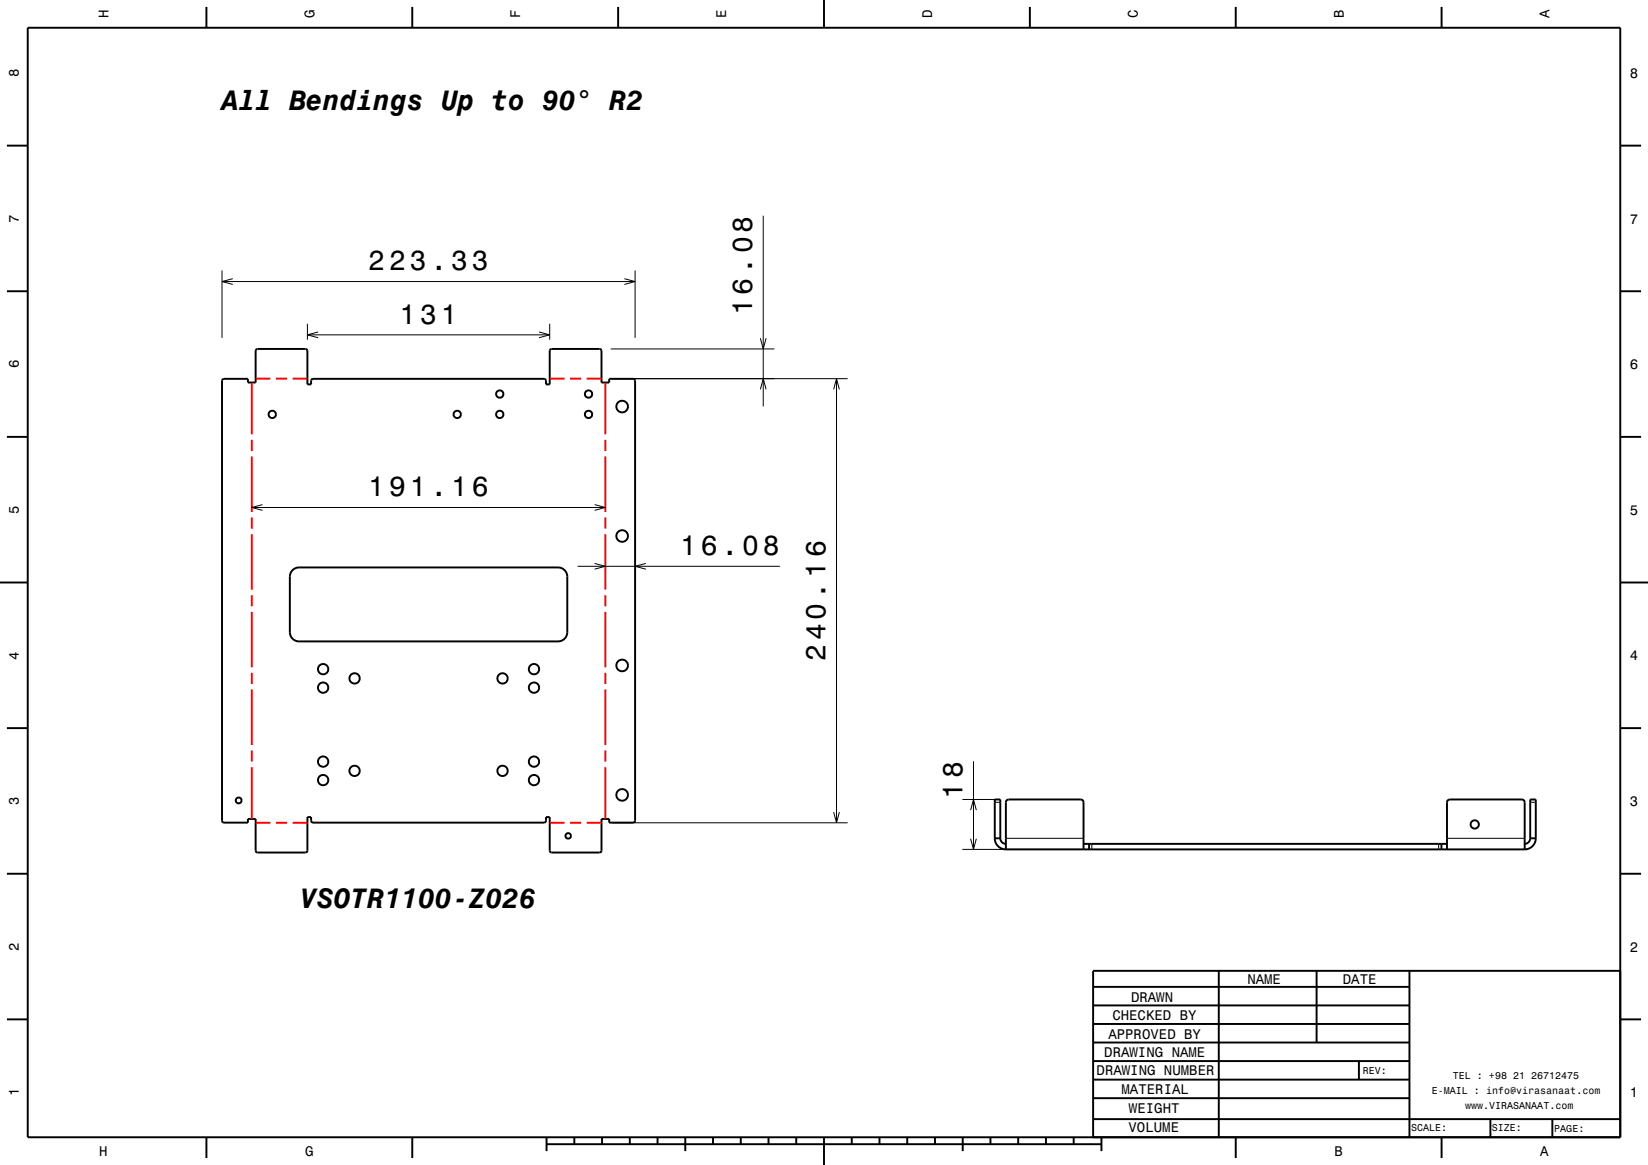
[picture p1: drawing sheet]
<svg xmlns="http://www.w3.org/2000/svg" width="297mm" height="210mm" viewBox="0 0 297 210" stroke-linecap="round" stroke-linejoin="round" font-family="sans-serif">
<g fill="none" stroke="#000" stroke-width=".18">
<path d="M137.5 38.9v34.4M40 48.8v12.1M40 50.8h74.5M41.9 50.2l-1.9 .6 1.9 .5M55.4 58.4v2.8M57.3 59.8l-1.9 .6 1.9 .5M97.1 59.8l2 .6-2 .5M99.1 58.4v2.8M112.5 50.2l2 .6-2 .5M114.5 48.8v12.1M55.4 60.4h43.7M110.1 62.9h29.4"/>
<path d="M110.4 68.3h42.4M137 61l.5 1.9 .6-1.9M137 70.2l.5-1.9 .6 1.9M150.2 70.2l.6-1.9 .5 1.9M150.8 68.3v80M45.4 91.5h63.7M47.3 91l-1.9 .5 1.9 .5M107.2 91l1.9 .5-1.9 .5M104.1 102.1h36.4M107.2 101.6l1.9 .5-1.9 .5M116.4 101.6l-1.9 .5 1.9 .5M175.4 137.2v15.9"/>
<path d="M110.4 148.3h42.4M150.2 146.4l.6 1.9 .5-1.9M173.4 153.1h21.4M173.4 144.1h6.4M174.9 151.2l.5 1.9 .6-1.9M174.9 146l.5-1.9 .6 1.9M179.3 144.6h1M181.3 151.1h14M196.8 152.1v1M259.3 152.1v1M260.8 151.1h14M275.8 144.6h1"/>
</g>
<g fill="none" stroke="#000" stroke-width=".35">
<path d="M5 5h287v200h-287zM37.2 1.3v3.7M74.3 1.3v3.7M111.4 1.3v3.7M148.5 0v5M185.6 1.3v3.7M222.7 1.3v3.7M259.8 1.3v3.7M1.2 26.3h3.8M292 26.3h3.8M1.2 52.5h3.8M292 52.5h3.8"/>
<path d="M1.2 78.8h3.8M40.1 68.4l4.6-.1v.7h1.4v-5.8l.1-.2 .2-.1h8.7l.2 .1 .1 .2v6.1h.7v-.7l.3-.3h41.7l.2 .1 .1 .2v.7h.7v-6.1l.1-.2 8.9-.1 .2 .1 .1 .2v5.8h1.4v-.7h4.3l.3 .1 .1 79.6-.2 .2-.2 .1h-4.3v-.7h-1.4v5.7l-.1 .3-8.9 .1-.2-.1-.1-6.3h-.7v.7l-.3 .3h-41.7l-.2-.1-.1-.2v-.7h-.7v6.1l-.3 .3h-8.7l-.3-.4v-5.7h-1.4v.7h-4.4l-.2-.1-.1-79.6zM292 78.8h3.8M0 105h5M52.8 102.7l.6-.3 .5-.1h46.7a1.67 1.67 0 0 1 1.6 1.7v10a1.67 1.67 0 0 1-1.6 1.6h-46.7a1.66 1.66 0 0 1-1.7-1.6v-10.2l.1-.5zM292 105h5M1.2 131.3h3.8M292 131.3h3.8M1.2 157.5h3.8M179.3 151.1a2 2 0 0 0 2 2M179.3 151.1v-7h1v7M179.3 151.1h1"/>
<path d="M180.3 151.1l.2 .7 .8 .3M181.3 153.1v-8.5a.5 .5 0 0 1 .5-.5h13a.5 .5 0 0 1 .5 .5v8.5M181.3 153.1h93.5M195.3 152.1h65.5M196.3 152.1v1M259.8 152.1v1M260.8 153.1v-8.5a.5 .5 0 0 1 .5-.5h13a.5 .5 0 0 1 .5 .5v8.5M275.8 151.1l-.3 .7-.7 .3M275.8 151.1v-7h1v7M275.8 151.1h1M276.8 151.1a2.01 2.01 0 0 1-2 2M292 157.5h3.8"/>
<path d="M197 177.9h57M219.6 174.9v30M237.3 175v12.9M254 175v30M292 175h-95v30M1.2 183.8h3.8M197 181.2h57M197 184.6h57M197 187.9h57M197 191.3h57M197 194.6h57M197 198h57"/>
<path d="M244.9 191.3v3.3M292 183.8h3.8M37.2 205v3.8M74.3 205v3.8M98.5 206.3h100M98.5 205v2.5M103.5 205v1.3M108.5 205v1.3M113.5 205v1.3M118.5 205v1.3M123.5 205v2.5M128.5 205v1.3"/>
<path d="M133.5 205v1.3M138.5 205v1.3M143.5 205v1.3M148.5 205v5M153.5 205v1.3M158.5 205v1.3M163.5 205v1.3M168.5 205v1.3M173.5 205v2.5M178.5 205v1.3M183.5 205v1.3M188.5 205v1.3"/>
<path d="M193.5 205v1.3M197 201.7h95M198.5 205v2.5M222.7 205v3.8M259.8 205v3.8M268.6 201.7v3.3M279.8 201.8v3.2"/>
<circle cx="49.1" cy="74.7" r=".67"/>
<circle cx="82.4" cy="74.7" r=".67"/>
<circle cx="90.1" cy="74.7" r=".67"/>
<circle cx="90.1" cy="71" r=".67"/>
<circle cx="106.1" cy="74.7" r=".67"/>
<circle cx="106.1" cy="71" r=".67"/>
<circle cx="112.1" cy="73.3" r="1.05"/>
<circle cx="112.1" cy="96.6" r="1.05"/>
<circle cx="112.1" cy="120" r="1.05"/>
<circle cx="58.2" cy="124" r=".93"/>
<circle cx="58.2" cy="120.6" r=".93"/>
<circle cx="58.2" cy="137.3" r=".93"/>
<circle cx="63.9" cy="139" r=".93"/>
<circle cx="63.9" cy="122.3" r=".93"/>
<circle cx="90.6" cy="139" r=".93"/>
<circle cx="90.6" cy="122.3" r=".93"/>
<circle cx="96.2" cy="124" r=".93"/>
<circle cx="96.2" cy="120.6" r=".93"/>
<circle cx="96.2" cy="137.3" r=".93"/>
<circle cx="43" cy="144.3" r=".53"/>
<circle cx="58.2" cy="140.6" r=".93"/>
<circle cx="96.2" cy="140.6" r=".93"/>
<circle cx="102.4" cy="150.7" r=".5"/>
<circle cx="112.1" cy="143.3" r="1.05"/>
<circle cx="265.8" cy="148.6" r=".75"/>
</g>
<g fill="none" stroke="#f00" stroke-width=".35">
<path d="M45.4 69v9.3M45.4 79.3v2M46.1 68.3h2.6M49.7 68.3h2M52.7 68.3h2.7M99.1 68.3h2.6M102.7 68.3h2M105.7 68.3h2.7M109.1 69v9.3M109.1 79.3v2M45.4 82.3v10M45.4 93.3v2"/>
<path d="M45.4 96.3v10M109.1 82.3v10M109.1 93.3v2M109.1 96.3v10M45.4 107.3v2M45.4 110.3v10M109.1 107.3v2M109.1 110.3v10M45.4 121.3v2M45.4 124.3v10M45.4 135.3v2M45.4 138.3v9.3"/>
<path d="M109.1 121.3v2M109.1 124.3v10M109.1 135.3v2M109.1 138.3v9.3M46.1 148.3h2.6M49.7 148.3h2M52.7 148.3h2.7M99.1 148.3h2.6M102.7 148.3h2M105.7 148.3h2.7"/>
</g>
<g font-size="5">
<text x="40" y="19.9">All Bendings Up to 90° R2</text>
<text x="66.4" y="48.8">223.33</text>
<text x="72" y="58.4">131</text>
<text x="135.5" y="56.9" transform="rotate(-90 135.5 56.9)">16.08</text>
<text x="66.4" y="89.5">191.16</text>
<text x="122.6" y="100.1">16.08</text>
<text x="148.8" y="119.1" transform="rotate(-90 148.8 119.1)">240.16</text>
<text x="173.4" y="144" transform="rotate(-90 173.4 144)">18</text>
<text x="54.1" y="163.7">VSOTR1100-Z026</text>
</g>
<g font-size="2.5">
<text x="19.6" y="3.3" transform="rotate(-90 19.6 3.3)">H</text>
<text x="56.7" y="3.3" transform="rotate(-90 56.7 3.3)">G</text>
<text x="93.8" y="3.3" transform="rotate(-90 93.8 3.3)">F</text>
<text x="130.9" y="3.3" transform="rotate(-90 130.9 3.3)">E</text>
<text x="168" y="3.3" transform="rotate(-90 168 3.3)">D</text>
<text x="205.1" y="3.3" transform="rotate(-90 205.1 3.3)">C</text>
<text x="242.2" y="3.3" transform="rotate(-90 242.2 3.3)">B</text>
<text x="279.3" y="3.3" transform="rotate(-90 279.3 3.3)">A</text>
<text x="3.4" y="13.9" transform="rotate(-90 3.4 13.9)">8</text>
<text x="293.7" y="14">8</text>
<text x="3.4" y="40.1" transform="rotate(-90 3.4 40.1)">7</text>
<text x="293.7" y="40.3">7</text>
<text x="3.4" y="66.4" transform="rotate(-90 3.4 66.4)">6</text>
<text x="293.7" y="66.5">6</text>
<text x="3.4" y="92.6" transform="rotate(-90 3.4 92.6)">5</text>
<text x="293.7" y="92.8">5</text>
<text x="3.4" y="118.9" transform="rotate(-90 3.4 118.9)">4</text>
<text x="293.7" y="119">4</text>
<text x="3.4" y="145.1" transform="rotate(-90 3.4 145.1)">3</text>
<text x="293.7" y="145.3">3</text>
<text x="3.4" y="171.4" transform="rotate(-90 3.4 171.4)">2</text>
<text x="293.7" y="171.5">2</text>
<text x="224.8" y="177.3">NAME</text>
<text x="242" y="177.3">DATE</text>
<text x="200.5" y="183.9">CHECKED BY</text>
<text x="203.8" y="180.5">DRAWN</text>
<text x="199" y="190.6">DRAWING NAME</text>
<text x="199.7" y="187.2">APPROVED BY</text>
<text x="3.4" y="197.6" transform="rotate(-90 3.4 197.6)">1</text>
<text x="197.6" y="193.8">DRAWING NUMBER</text>
<text x="202.1" y="197.2">MATERIAL</text>
<text x="293.7" y="197.8">1</text>
<text x="203.5" y="200.6">WEIGHT</text>
<text x="17.9" y="208.4">H</text>
<text x="55" y="208.4">G</text>
<text x="203.4" y="204.1">VOLUME</text>
<text x="240.5" y="208.4">B</text>
<text x="277.6" y="208.4">A</text>
</g>
<g font-size="1.8">
<text x="245.6" y="193.6">REV:</text>
<text x="258" y="197.2">E-MAIL : info@virasanaat.com</text>
<text x="261.8" y="194.6">TEL : +98 21 26712475</text>
<text x="254.3" y="203.9">SCALE:</text>
<text x="264" y="199.9">www.VIRASANAAT.com</text>
<text x="268.8" y="203.9">SIZE:</text>
<text x="280.1" y="204">PAGE:</text>
</g>
</svg>
